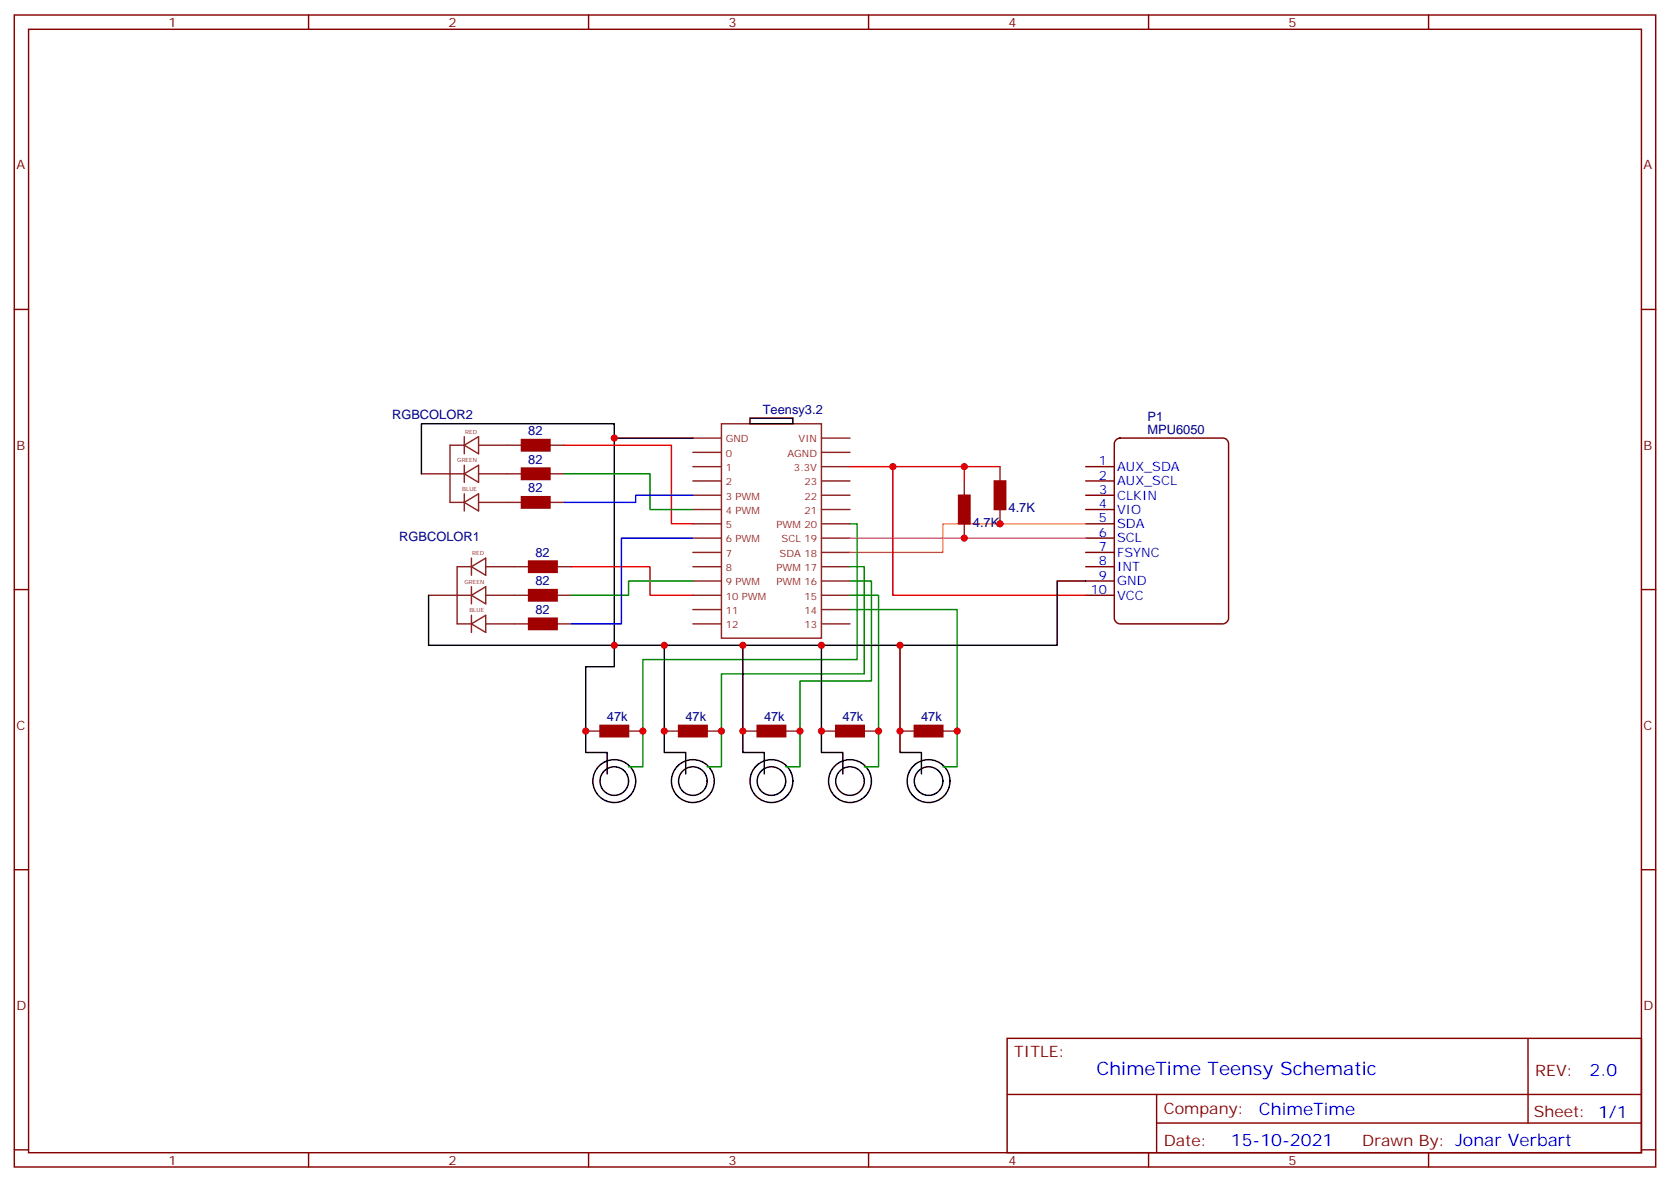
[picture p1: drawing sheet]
<svg xmlns="http://www.w3.org/2000/svg" width="412mm" height="292mm" viewBox="0 0 412 292" stroke-linecap="round" stroke-linejoin="round" font-family="sans-serif">
<g fill="none" stroke="#870000" stroke-width=".35">
<path d="M3.5 3.7h405.4v284.3h-405.4zM7.1 7.2h398.2v277.3h-398.2zM76.2 3.7v3.5M145.3 3.7v3.5M214.5 3.7v3.5M283.6 3.7v3.5M352.8 3.7v3.5M3.5 76.4h3.6M405.3 76.4h3.6M3.5 145.5h3.6M405.3 145.5h3.6M3.5 214.7h3.6"/>
<path d="M405.3 214.7h3.6M248.7 256.3h156.6v28.2h-156.6zM377.3 256.3v20.9M248.7 270.1h156.5M285.6 277.2h119.6M285.6 270.1v14.2M3.5 283.8h3.6M76.2 284.5v3.5M145.3 284.5v3.5M214.5 284.5v3.5M283.6 284.5v3.5M352.8 284.5v3.5"/>
<path d="M405.3 283.8h3.6"/>
</g>
<g fill="none" stroke="#8c2424" stroke-width=".35">
<path d="M171.1 118.7h7.1M171.1 115.2h7.1M171.1 111.7h7.1M171.1 108.1h7.1M178.2 104.6h24.6v52.9h-24.6zM202.8 118.7h7.1M202.8 115.2h7.1M202.8 111.7h7.1M202.8 108.1h7.1M171.1 139.9h7.1M171.1 136.3h7.1M171.1 132.8h7.1"/>
<path d="M171.1 129.3h7.1M171.1 125.8h7.1M171.1 122.2h7.1M202.8 139.9h7.1M202.8 136.3h7.1M202.8 132.8h7.1M202.8 129.3h7.1M202.8 125.8h7.1M202.8 122.2h7.1M171.1 154h7.1M171.1 150.5h7.1M171.1 146.9h7.1"/>
<path d="M171.1 143.4h7.1M202.8 154h7.1M202.8 150.5h7.1M202.8 146.9h7.1M202.8 143.4h7.1"/>
</g>
<path d="M185.2 103.2h10.6v1.4h-10.6z" fill="none" stroke="#000" stroke-width=".35"/>
<path d="M275.5 108.7l1.1-.6h25.4a1.41 1.41 0 0 1 1.4 1.4v43.1a1.51 1.51 0 0 1-1.4 1.4h-25.4a1.51 1.51 0 0 1-1.4-1.4v-43.1z" fill="#fff" stroke="#800000" stroke-width=".35"/>
<path d="M268.1 115.2h7.1M268.1 118.7h7.1M268.1 122.2h7.1M268.1 125.8h7.1M268.1 129.3h7.1M268.1 132.8h7.1M268.1 136.3h7.1M268.1 139.9h7.1M268.1 143.4h7.1M268.1 146.9h7.1" fill="none" stroke="#870000" stroke-width=".35"/>
<path d="M209.9 132.8h58.2" fill="none" stroke="#f3c" stroke-width=".35"/>
<path d="M268.1 129.3h-35.3v7h-22.9" fill="none" stroke="#f90" stroke-width=".35"/>
<path d="M139.3 109.9h26.5v19.4h5.3M209.9 115.2h10.6v31.7h47.6M141.1 139.9h19.4v7h10.6" fill="none" stroke="#f00" stroke-width=".35"/>
<g fill="none" stroke="#8c2424" stroke-width=".35">
<path d="M104.1 116.9h10.6M114.7 109.9h-3.6v14.1h3.6M114.7 109.9l3.5-2.1v4.2zM114.7 116.9l3.5-2.1v4.3zM114.7 107.8v4.2M114.7 114.8v4.3M118.2 109.9h10.6M118.2 116.9h10.6M135.8 109.9h3.5M135.8 116.9h3.5M238.1 118.7v3.5M246.9 115.2v3.5"/>
<path d="M114.7 124l3.5-2.1v4.2zM114.7 121.9v4.2M116.4 139.9h-3.5v14.1h3.5M116.4 139.9l3.5-2.1v4.2zM116.4 137.8v4.2M118.2 124h10.6M119.9 139.9h10.6M135.8 124h3.5M137.6 139.9h3.5M238.1 129.3v3.5M246.9 125.8v3.5M105.8 146.9h10.6"/>
<path d="M116.4 146.9l3.5-2.1v4.2zM116.4 154l3.5-2.1v4.2zM116.4 144.8v4.2M116.4 151.9v4.2M119.9 146.9h10.6M119.9 154h10.6M137.6 146.9h3.5M137.6 154h3.5M144.6 180.4h3.6M155.2 180.4h3.5M164 180.4h3.6M174.6 180.4h3.6"/>
<path d="M183.4 180.4h3.6M194 180.4h3.6M202.8 180.4h3.6M213.4 180.4h3.6M222.2 180.4h3.6M232.8 180.4h3.6"/>
</g>
<g fill="#a10000" stroke="#a10000" stroke-width=".35">
<path d="M245.5 118.7h2.9v7.1h-2.9z"/>
<path d="M236.7 122.2h2.8v7.1h-2.8z"/>
<path d="M148.2 179h7v2.9h-7z"/>
<path d="M167.6 179h7v2.9h-7z"/>
<path d="M187 179h7v2.9h-7z"/>
<path d="M206.4 179h7v2.9h-7z"/>
<path d="M225.8 179h7v2.9h-7z"/>
<path d="M128.8 108.5h7v2.8h-7z"/>
<path d="M128.8 115.5h7v2.9h-7z"/>
<path d="M128.8 122.6h7v2.8h-7z"/>
<path d="M130.5 138.5h7.1v2.8h-7.1z"/>
<path d="M130.5 145.5h7.1v2.8h-7.1z"/>
<path d="M130.5 152.6h7.1v2.8h-7.1z"/>
</g>
<path d="M220.5 115.2h17.6M246.9 115.2h-8.8v3.5" fill="none" stroke="#f03" stroke-width=".35"/>
<g fill="none" stroke="#000" stroke-width=".35">
<path d="M151.7 108.1v-3.5h-47.6v12.3M171.1 108.1h-19.4v51.2h109.4v-15.9h7M105.8 146.9v12.4h45.9v5.3h-7.1v21.1h5.3v5.3M164 159.3v26.4h5.3v5.3M183.4 159.3v26.4h5.3v5.3M202.8 159.3v26.4h5.3v5.3M222.2 159.3v26.4h5.3v5.3"/>
<circle cx="151.7" cy="192.8" r="3.5"/>
<circle cx="151.7" cy="192.8" r="5.3"/>
<circle cx="171.1" cy="192.8" r="3.5"/>
<circle cx="171.1" cy="192.8" r="5.3"/>
<circle cx="190.5" cy="192.8" r="3.5"/>
<circle cx="190.5" cy="192.8" r="5.3"/>
<circle cx="209.9" cy="192.8" r="3.5"/>
<circle cx="209.9" cy="192.8" r="5.3"/>
<circle cx="229.3" cy="192.8" r="3.5"/>
<circle cx="229.3" cy="192.8" r="5.3"/>
</g>
<path d="M139.3 116.9h21.2v8.9h10.6M209.9 129.3h1.8v33.5h-53v26.5h-3.5M209.9 139.9h3.5v26.4h-35.2v23h-3.6M171.1 143.4h-15.9v3.5h-14.1M209.9 143.4h5.3v24.7h-17.6v21.2h-3.6M209.9 146.9h7.1v42.4h-3.6M209.9 150.5h26.5v38.8h-3.6" fill="none" stroke="#008700" stroke-width=".35"/>
<path d="M171.1 132.8h-17.6v21.2h-12.4M171.1 122.2h-14.1v1.8h-17.7" fill="none" stroke="#00f" stroke-width=".35"/>
<g fill="#c00">
<circle cx="246.9" cy="129.3" r=".88"/>
<circle cx="238.1" cy="132.8" r=".88"/>
<circle cx="220.5" cy="115.2" r=".88"/>
<circle cx="238.1" cy="115.2" r=".88"/>
<circle cx="236.4" cy="180.4" r=".88"/>
<circle cx="217" cy="180.4" r=".88"/>
<circle cx="197.6" cy="180.4" r=".88"/>
<circle cx="178.2" cy="180.4" r=".88"/>
<circle cx="158.8" cy="180.4" r=".88"/>
<circle cx="222.3" cy="159.3" r=".88"/>
<circle cx="222.3" cy="180.4" r=".88"/>
<circle cx="202.8" cy="159.3" r=".88"/>
<circle cx="202.8" cy="180.4" r=".88"/>
<circle cx="183.4" cy="159.3" r=".88"/>
<circle cx="183.4" cy="180.4" r=".88"/>
<circle cx="164" cy="159.3" r=".88"/>
<circle cx="164" cy="180.4" r=".88"/>
<circle cx="151.7" cy="159.3" r=".88"/>
<circle cx="144.6" cy="180.4" r=".88"/>
<circle cx="151.7" cy="108.1" r=".88"/>
</g>
<text font-size="4.6" fill="#00f" x="270.8" y="265.3">ChimeTime Teensy Schematic</text>
<g font-size="4.2" fill="#00f">
<text x="392.5" y="265.6">2.0</text>
<text x="310.9" y="275.1">ChimeTime</text>
<text x="304" y="282.9">15-10-2021</text>
</g>
<g font-size="3.9" fill="#800">
<text x="250.5" y="260.9">TITLE:</text>
<text x="379.1" y="265.6">REV:</text>
<text x="287.4" y="275.1">Company:</text>
<text x="378.7" y="275.7">Sheet: 1/1</text>
<text x="287.4" y="282.8">Date:</text>
<text x="336.4" y="282.8">Drawn By: Jonar Verbart</text>
</g>
<g font-size="3.2" fill="#800">
<text x="41.6" y="6.7">1</text>
<text x="110.8" y="6.7">2</text>
<text x="179.9" y="6.7">3</text>
<text x="249.1" y="6.7">4</text>
<text x="318.2" y="6.7">5</text>
<text x="4.1" y="41.8">A</text>
<text x="405.9" y="41.8">A</text>
<text x="4.1" y="110.9">B</text>
<text x="405.9" y="110.9">B</text>
<text x="4.1" y="180.1">C</text>
<text x="405.9" y="180.1">C</text>
<text x="4.1" y="249.2">D</text>
<text x="405.9" y="249.2">D</text>
<text x="41.6" y="287.5">1</text>
<text x="110.8" y="287.5">2</text>
<text x="179.9" y="287.5">3</text>
<text x="249.1" y="287.5">4</text>
<text x="318.2" y="287.5">5</text>
</g>
<g font-size="3.2" fill="#000080">
<text x="96.8" y="103.5">RGBCOLOR2</text>
<text x="130.5" y="107.4">82</text>
<text x="188.4" y="102.1">Teensy3.2</text>
<text x="283.4" y="107.1">MPU6050</text>
<text x="283.4" y="103.9">P1</text>
<text x="130.5" y="114.5">82</text>
<text x="130.5" y="121.5">82</text>
<text x="240.2" y="130">4.7K</text>
<text x="249.1" y="126.5">4.7K</text>
<text x="98.6" y="133.5">RGBCOLOR1</text>
<text x="132.2" y="137.4">82</text>
<text x="132.2" y="144.5">82</text>
<text x="132.2" y="151.5">82</text>
<text x="149.9" y="178">47k</text>
<text x="169.3" y="178">47k</text>
<text x="188.7" y="178">47k</text>
<text x="208.1" y="178">47k</text>
<text x="227.5" y="178">47k</text>
</g>
<g font-size="3.2" fill="#00f">
<text x="271.4" y="114.8">1</text>
<text x="271.4" y="118.4">2</text>
<text x="275.9" y="116.2">AUX_SDA</text>
<text x="275.9" y="119.8">AUX_SCL</text>
<text x="271.4" y="125.4">4</text>
<text x="271.4" y="121.9">3</text>
<text x="275.9" y="123.3">CLKIN</text>
<text x="271.4" y="128.9">5</text>
<text x="275.9" y="126.8">VIO</text>
<text x="275.9" y="130.4">SDA</text>
<text x="271.4" y="132.5">6</text>
<text x="271.4" y="136">7</text>
<text x="275.9" y="133.9">SCL</text>
<text x="275.9" y="137.4">FSYNC</text>
<text x="271.4" y="139.5">8</text>
<text x="271.4" y="143.1">9</text>
<text x="275.9" y="140.9">INT</text>
<text x="269.4" y="146.6">10</text>
<text x="275.9" y="144.5">GND</text>
<text x="275.9" y="148">VCC</text>
</g>
<g font-size="2.5" fill="#8d2323">
<text x="179.2" y="109.2">GND</text>
<text x="179.2" y="112.7">0</text>
<text x="194.4" y="112.7">AGND</text>
<text x="197.2" y="109.2">VIN</text>
<text x="179.2" y="119.8">2</text>
<text x="179.2" y="116.2">1</text>
<text x="196.1" y="116.2">3.3V</text>
<text x="198.7" y="119.8">23</text>
<text x="179.2" y="123.3">3 PWM</text>
<text x="198.7" y="123.3">22</text>
<text x="179.2" y="130.4">5</text>
<text x="179.2" y="126.8">4 PWM</text>
<text x="191.8" y="130.4">PWM 20</text>
<text x="198.7" y="126.8">21</text>
<text x="179.2" y="137.4">7</text>
<text x="179.2" y="133.9">6 PWM</text>
<text x="192.5" y="137.4">SDA 18</text>
<text x="193" y="133.9">SCL 19</text>
<text x="179.2" y="140.9">8</text>
<text x="191.8" y="140.9">PWM 17</text>
<text x="179.2" y="148">10 PWM</text>
<text x="179.2" y="144.5">9 PWM</text>
<text x="191.8" y="144.5">PWM 16</text>
<text x="198.7" y="148">15</text>
<text x="179.2" y="155">12</text>
<text x="179.2" y="151.5">11</text>
<text x="198.7" y="151.5">14</text>
<text x="198.7" y="155">13</text>
</g>
<g font-size="1.4" fill="#8d2323">
<text x="114.9" y="107.1">RED</text>
<text x="112.9" y="114.1">GREEN</text>
<text x="114.2" y="121.2">BLUE</text>
<text x="116.6" y="137.1">RED</text>
<text x="114.7" y="144.1">GREEN</text>
<text x="115.9" y="151.2">BLUE</text>
</g>
</svg>
